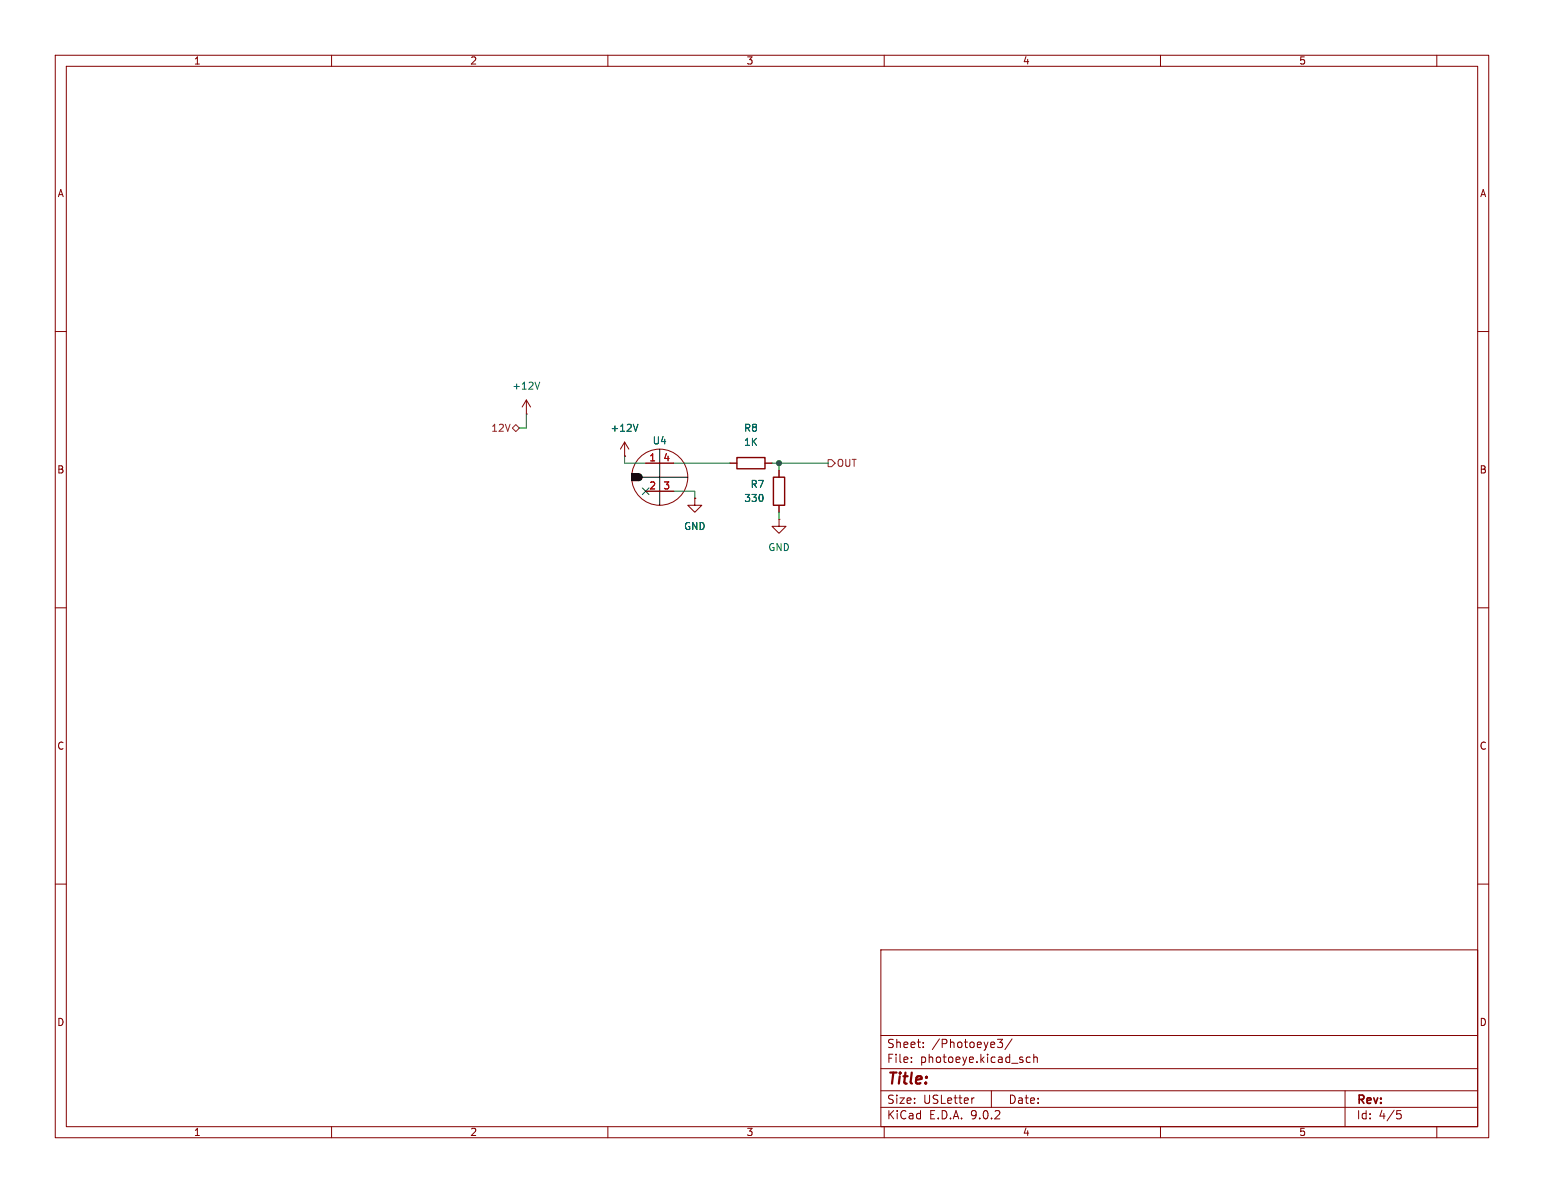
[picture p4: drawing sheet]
<svg xmlns="http://www.w3.org/2000/svg" width="279mm" height="216mm" viewBox="0 0 279 216" stroke-linecap="round" stroke-linejoin="round" font-family="sans-serif">
<g fill="none" stroke="#840000" stroke-width=".18">
<path d="M10 10h259.4v195.9h-259.4zM12 12h255.4v191.9h-255.4zM60 10v2M110 10v2M160 10v2M210 10v2M260 10v2M10 60h2M95.2 74.9h.1M95.2 72.4l-.7 1.3M95.2 72.4l.8 1.3M95.2 72.4v2.5"/>
<path d="M267.4 60h2M113 82.6h.1M113 80l-.7 1.3M113 80l.8 1.3M113 80v2.6M116.8 83.8h5.1M116.8 88.9h5.1M125.7 90.2v1.2h1.3l-1.3 1.3-1.2-1.3h1.2M125.7 90.2h.1M132.1 83.8h1.2M138.4 83.8h1.3M141 94v1.3h-1.3l1.3 1.2 1.2-1.2h-1.2"/>
<path d="M141 94h.1M141 85.1v1.3M141 91.4v1.3M10 110h2M267.4 110h2M10 160h2M159.4 171.9h108v32h-108zM267.4 160h2M159.4 197.4h108M159.4 193.4h108M159.4 187.4h108M164.9 192.1v.2"/>
<path d="M164.9 191.4v.1M167.1 189.4v.2M167.1 188.7v.1M176.3 198.7l-.3 .1M179.4 197.4v3M180.5 188.1h.9l-.5 .6 .5 .1v.6l-.3 .2h-.4l-.2-.2M183.1 188l-1.2 1.9M186.4 191.4l-.4-.1-.3 .3v.4l.2 .2h.5M187.1 191.4l.2-.1 .3 .1 .1 .9M187.1 190.8v1.5M243.4 197.4v6.5M60 203.9v2"/>
<path d="M110 203.9v2M159.4 200.4h108M160 203.9v2M210 203.9v2M252.8 201h.7M252.9 201.6h.4l.3 .2-.2 .6-.5 .1M260 203.9v2"/>
<circle cx="119.4" cy="86.4" r="5.1"/>
</g>
<path d="M133.3 82.8h5.1v2h-5.1zM140 86.4h2v5h-2z" fill="none" stroke="#840000" stroke-width=".25"/>
<path d="M114.3 85.7h1.3v1.3h-1.3zM115.6 85.7a.63 .63 0 0 1 .6 .7 .63 .63 0 0 1-.6 .6z" fill="#000" stroke="#000" stroke-width=".18"/>
<path d="M116.2 86.4h8.3M119.4 81.3v10.1" fill="none" stroke="#000" stroke-width=".18"/>
<path d="M97.7 69.2l-.5 1.2M115.4 76.8l-.4 1.2" fill="none" stroke="#006464" stroke-width=".18"/>
<path d="M92.7 77.5l.6-.7 .7 .7-.7 .6zM149.9 83.2h.6l.6 .6-.6 .7h-.6z" fill="none" stroke="#725600" stroke-width=".18"/>
<path d="M95.2 74.9v2.6h-1.2M113 82.6v1.2h3.8M121.9 83.8h10.2M121.9 88.9h3.8v1.3M139.7 83.8h10.2M141 83.8v1.3M141 92.7v1.3" fill="none" stroke="#009600" stroke-width=".18"/>
<path d="M116.2 88.3l1.2 1.2M117.4 88.3l-1.2 1.2" fill="none" stroke="#000084" stroke-width=".18"/>
<circle cx="141" cy="83.8" r=".46" fill="#009600" stroke="#009600" stroke-width=".18"/>
<text font-size="2.8" fill="#840000" x="160.4" y="196.8">Title:</text>
<g font-size="2.1" fill="#840000">
<text x="160.4" y="189.9">Sheet:</text>
<text x="168.6" y="189.9">/Photoeye3/</text>
<text x="160.4" y="192.6">File:</text>
<text x="166.5" y="192.6">photoeye.kicad_sch</text>
<text x="160.4" y="202.8">KiCad</text>
<text x="160.4" y="200">Size:</text>
<text x="167.1" y="200">USLetter</text>
<text x="168.1" y="202.8">E.D.A.</text>
<text x="175.7" y="202.8">9.0.2</text>
<text x="182.4" y="200">Date:</text>
<text x="245.4" y="200.2">Rev:</text>
<text x="245.4" y="202.8">Id:</text>
<text x="249.5" y="202.8">4/5</text>
</g>
<g font-size="1.8" fill="#840000">
<text x="35" y="11.9">1</text>
<text x="85" y="11.9">2</text>
<text x="135" y="11.9">3</text>
<text x="185" y="11.9">4</text>
<text x="235" y="11.9">5</text>
<text x="10.3" y="35.9">A</text>
<text x="267.7" y="35.9">A</text>
<text x="10.3" y="85.9">B</text>
<text x="267.7" y="85.9">B</text>
<text x="10.3" y="135.9">C</text>
<text x="267.7" y="135.9">C</text>
<text x="10.3" y="185.9">D</text>
<text x="267.7" y="185.9">D</text>
<text x="35" y="205.8">1</text>
<text x="85" y="205.8">2</text>
<text x="135" y="205.8">3</text>
<text x="185" y="205.8">4</text>
<text x="235" y="205.8">5</text>
</g>
<g font-size="1.8" fill="#006464">
<text x="92.6" y="70.7">+12V</text>
<text x="110.4" y="78.3">+12V</text>
<text x="118" y="80.6">U4</text>
<text x="134.5" y="78.3">R8</text>
<text x="134.5" y="80.9">1K</text>
<text x="135.7" y="88.5">R7</text>
<text x="134.6" y="91">330</text>
<text x="123.7" y="96.1">GND</text>
<text x="138.9" y="99.9">GND</text>
</g>
<g font-size="1.8" fill="#725600">
<text x="88.8" y="78.3">12V</text>
<text x="151.3" y="84.7">OUT</text>
</g>
<g font-size="1.8" fill="#a90000">
<text x="117.4" y="83.6">1</text>
<text x="119.9" y="83.6">4</text>
<text x="117.4" y="88.6">2</text>
<text x="119.9" y="88.6">3</text>
</g>
</svg>
